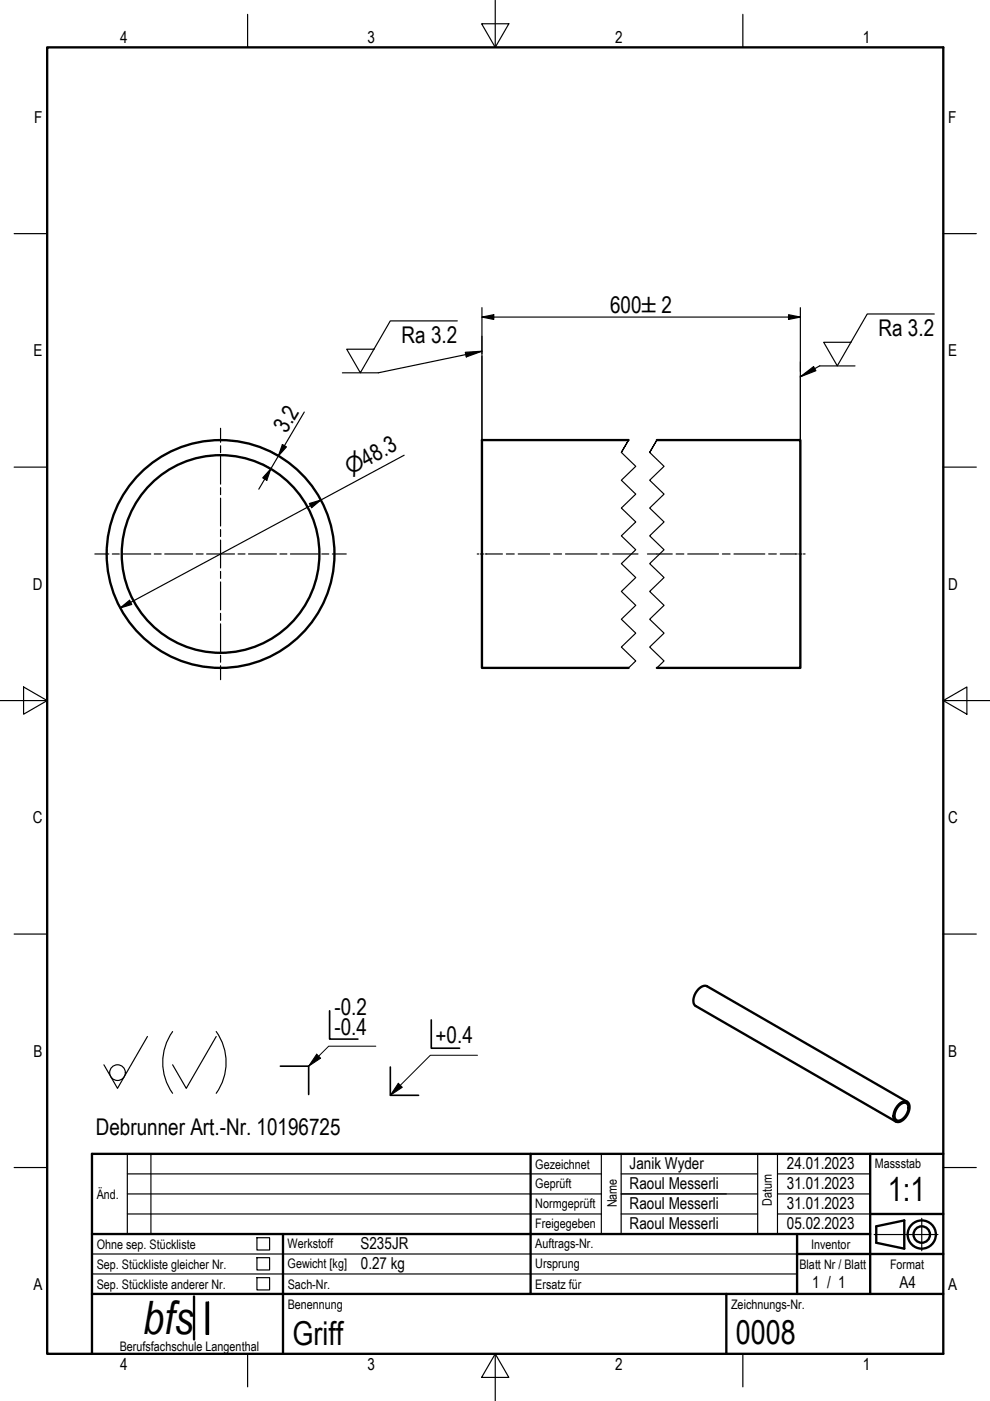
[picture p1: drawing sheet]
<svg xmlns="http://www.w3.org/2000/svg" width="210mm" height="297mm" viewBox="0 0 210 297" stroke-linecap="round" stroke-linejoin="round" font-family="sans-serif">
<!-- layer: Sichtbar -->
<g fill="none" stroke="#000" stroke-width=".5">
<path d="M133.3 93.3h-31.1v48.3h31.1M139.3 93.3h30.4v48.3h-30.4M190.4 234.3a1.35 1.35 0 0 1 2.3-.3 3.2 3.2 0 0 1-2.4 3.9 1.51 1.51 0 0 1-.6-2.3zM190.6 234.4a1.05 1.05 0 0 1 1-.6 1.05 1.05 0 0 1 1 .6 2.74 2.74 0 0 1-2.3 3.2 1.54 1.54 0 0 1-.3-2.3zM192.3 233.6l-42.4-24.5a2.36 2.36 0 0 0-2.6 1.8 1.95 1.95 0 0 0 .2 2.4l42.4 24.5"/>
<circle cx="46.8" cy="117.5" r="24.2"/>
<circle cx="46.8" cy="117.5" r="21"/>
</g>
<!-- layer: Bruchlinie -->
<path d="M131.7 95.9l1.6-2.6-1.6 2.6 3.1 3-3.1 2.9 3.1 3-3.1 2.9 3.1 3-3.1 2.9 3.1 3-3.1 2.9 3.1 3-3.1 2.9 3.1 2.9-3.1 3 3.1 2.9-3.1 3 3.1 2.9-1.5 1.5M137.7 95.9l1.6-2.6-1.6 2.6 3.1 3-3.1 2.9 3.1 3-3.1 2.9 3.1 3-3.1 2.9 3.1 3-3.1 2.9 3.1 3-3.1 2.9 3.1 2.9-3.1 3 3.1 2.9-3.1 3 3.1 2.9-1.5 1.5" fill="none" stroke="#000" stroke-width=".25"/>
<!-- layer: Schraffur -->
<g fill="#000">
<path d="M67.1 223.5l.9 .9-2.6 1.7zM84.4 229.7l.9 .8-2.5 1.7z"/>
<path d="M43.7 276.1h.5v6.8h-.5z" fill-rule="evenodd"/>
</g>
<!-- layer: Text-2.5 -->
<g fill="none" stroke="#000" stroke-width=".25">
<path d="M52.5 3v7M102.1 5h5.8l-2.9 5zM105 0v10M157.5 3v7M3 49.5h7M200 49.5h7M3 99h7M200 99h7M0 148.5h10M5 145.6l5 2.9-5 2.9zM200 148.5l5-2.9v5.8zM200 148.5h10"/>
<path d="M3 198h7M200 198h7M3 247.5h7M27 244.6v17M164.8 257.4h19.7M164.8 253.1h19.7M164.8 248.9h19.7M200 247.5h7M19.5 270.1h40.5M19.5 265.9h40.5M54.5 270.9h2.7v2.6h-2.7zM54.5 262.4h2.7v2.6h-2.7z"/>
<path d="M54.5 266.7h2.7v2.6h-2.7zM112.5 270.1h56.5M52.5 287v7M105 287l2.9 5h-5.8zM105 287v10M157.5 287v7"/>
</g>
<!-- layer: Text-5 -->
<g fill="none" stroke="#000" stroke-width=".5">
<path d="M10 10h190v277h-190zM112.5 244.6v29.7M184.5 244.6v29.7M184.5 257.4h15.5M200 244.6h-180.5v42.4M19.5 261.6h165M19.5 274.3h180.5M60 261.6v25.4M154 274.3v12.7M169 265.9h31M185.8 260l5.9-1.2v5.9l-5.9-1.2z"/>
<circle cx="195.4" cy="261.7" r="2.99"/>
<circle cx="195.4" cy="261.7" r="1.74"/>
</g>
<!-- layer: Skizziergeometrie -->
<g fill="none" stroke="#000" stroke-width=".25">
<path d="M27 257.4h100.5M27 253.1h100.5M27 248.9h100.5M127.5 244.6v17M131.7 257.4h28.9M131.7 253.1h28.9M131.7 248.9h28.9M131.7 244.6v17M160.6 244.6v17M164.8 244.6v17M43.7 276.1h.5v6.8h-.5zM60 265.9h109"/>
<path d="M169 261.6v12.7"/>
</g>
<path d="M41.1 274.9v9.1M169 261.6v12.7" fill="none" stroke="#000" stroke-width=".5"/>
<!-- layer: Text-5 -->
<path d="M32 244.6v17M195.4 258.3v6.9M60 270.1h52.5M185.3 261.7h13.6" fill="none" stroke="#000" stroke-width=".25"/>
<g fill="none" stroke="#000" stroke-width=".25">
<path d="M102.2 67.2l2.5-.5v1zM102.2 67.2h67.5M102.2 65.2v9.8M102.2 75.5v17.8M167.2 66.7l2.5 .5-2.5 .5zM169.7 65.2v13.5M169.7 79.7v13.6M55.7 98.4l1.7 1M57.3 95.6l1.7 1.1M57.4 99.4l-.8 2.4-.9-.5zM59.9 94.2l.8 .6-1.7 1.9zM64.5 87.4l-9.6 16.3"/>
<path d="M85.7 96.5l-60.2 32.4M65.6 106.8l2.4-.8-1.9 1.6zM25.5 128.9l2-1.6 .4 .9z"/>
</g>
<g fill="#000">
<path d="M102.2 67.2l2.5-.5v1z" fill-rule="evenodd"/>
<path d="M167.2 66.7l2.5 .5-2.5 .5z" fill-rule="evenodd"/>
<path d="M59.9 94.2l.8 .6-1.7 1.9z" fill-rule="evenodd"/>
<path d="M57.4 99.4l-.8 2.4-.9-.5z" fill-rule="evenodd"/>
<path d="M65.6 106.8l2.4-.8-1.9 1.6z" fill-rule="evenodd"/>
<path d="M25.5 128.9l2-1.6 .4 .9z" fill-rule="evenodd"/>
</g>
<!-- layer: Skizziergeometrie -->
<path d="M69.9 214.3v6h6M91.4 216.2v6h6M59.4 226.1h6v6M82.8 226.2v6h6" fill="none" stroke="#000" stroke-width=".35"/>
<path d="M67.1 223.5l.9 .9-2.6 1.7zM79.7 221.8h-10l-4.3 4.3M84.4 229.7l.9 .8-2.5 1.7zM101.2 223.7h-10l-8.4 8.5" fill="none" stroke="#000" stroke-width=".21"/>
<!-- layer: Symbol -->
<g fill="none" stroke="#000" stroke-width=".25">
<path d="M97 68h-14.2l-6.4 11-2.9-5h5.8M98.7 74.7l3.5-.2-3.3 1.2zM102.2 74.5l-22 4.5h-7.6M102.2 71.3v22M169.7 79.9l2.8-2.2 .5 .9zM169.7 76.7v16.6M181.3 77.6h-7.5l-4.1 2.3M198.1 66.6h-14.2l-6.4 11-2.9-5h5.8M31.3 219.8l-6.4 11-2.9-5M36.6 218.7a11.3 11.3 0 0 0 0 13.1M45.8 218.7a11.3 11.3 0 0 1 0 13.1M45.8 219.8l-6.3 11-2.9-5"/>
<circle cx="24.9" cy="227.4" r="1.66"/>
</g>
<!-- layer: Mittelpunktmarkierung -->
<g fill="none" stroke="#000" stroke-width=".25">
<path d="M46.8 90.8v3M46.8 94.5v1.5M46.8 96.7v5.9M20.1 117.5h3M23.8 117.5h1.5M26 117.5h6M32.7 117.5h1.5M34.9 117.5h5.9M41.6 117.5h1.5M43.8 117.5h5.9M46.8 103.4v1.5M46.8 105.6v5.9"/>
<path d="M46.8 112.3v1.5M46.8 114.5v5.9M50.5 117.5h1.4M52.7 117.5h5.9M59.4 117.5h1.4M61.6 117.5h5.9M68.2 117.5h1.5M70.5 117.5h2.9M46.8 121.2v1.4M46.8 123.4v5.9M46.8 130v1.5M46.8 132.3v5.9"/>
<path d="M46.8 138.9v1.5M46.8 141.1v3"/>
</g>
<!-- layer: Mittellinie -->
<g fill="none" stroke="#000" stroke-width=".25">
<path d="M101.2 117.5h.3M101.8 117.5h.7M102.8 117.5h3.7M107.4 117.5h1.6M109.9 117.5h6.7M117.4 117.5h1.7M119.9 117.5h6.7M127.4 117.5h1.7M129.9 117.5h5.4M137.3 117.5h5.2M143.4 117.5h1.6M145.8 117.5h6.5"/>
<path d="M153.2 117.5h1.6M155.6 117.5h6.6M163 117.5h1.6M165.4 117.5h3.6M169.4 117.5h.6M170.4 117.5h.3"/>
</g>
<!-- layer: Symbol -->
<g fill="#000">
<path d="M98.7 74.7l3.5-.2-3.3 1.2z" fill-rule="evenodd"/>
<path d="M169.7 79.9l2.8-2.2 .5 .9z" fill-rule="evenodd"/>
</g>
<text font-size="9.8" x="30.4" y="282.8">bfs</text>
<g font-size="7">
<text x="188.3" y="254.6">1:1</text>
<text x="62" y="285.1">Griff</text>
<text x="156" y="285">0008</text>
</g>
<g font-size="4.9">
<text x="129.4" y="66.4">600±2</text>
<text x="186.3" y="71.2">Ra 3.2</text>
<text x="85.1" y="72.7">Ra 3.2</text>
<text x="60.7" y="92.1" transform="rotate(-60 60.7 92.1)">3.2</text>
<text x="70.9" y="215.1">-0.2</text>
<text x="70.9" y="219.4">-0.4</text>
<text x="92.4" y="221.1">+0.4</text>
<text x="20.3" y="240.7">Debrunner Art.-Nr. 10196725</text>
</g>
<text font-size="4.6" x="74.2" y="100.8" transform="rotate(-28 74.2 100.8)">⌀48.3</text>
<g font-size="3.5">
<text x="25.5" y="9">4</text>
<text x="78" y="9">3</text>
<text x="130.5" y="9">2</text>
<text x="183" y="9">1</text>
<text x="7.2" y="26">F</text>
<text x="201" y="26">F</text>
<text x="7.1" y="75.5">E</text>
<text x="201" y="75.5">E</text>
<text x="6.9" y="125">D</text>
<text x="201" y="125">D</text>
<text x="6.9" y="174.6">C</text>
<text x="201" y="174.6">C</text>
<text x="7.1" y="224">B</text>
<text x="201" y="224">B</text>
<text x="133.5" y="247.9">Janik Wyder</text>
<text x="166.8" y="247.9">24.01.2023</text>
<text x="133.5" y="252.1">Raoul Messerli</text>
<text x="133.5" y="256.4">Raoul Messerli</text>
<text x="166.8" y="252.1">31.01.2023</text>
<text x="166.8" y="256.4">31.01.2023</text>
<text x="133.5" y="260.6">Raoul Messerli</text>
<text x="166.8" y="260.6">05.02.2023</text>
<text x="76.4" y="264.9">S235JR</text>
<text x="76.5" y="269.1">0.27 kg</text>
<text x="7.1" y="273.5">A</text>
<text x="172.2" y="273.1">1 / 1</text>
<text x="190.7" y="273.2">A4</text>
<text x="201" y="273.5">A</text>
<text x="25.5" y="290.5">4</text>
<text x="78" y="290.5">3</text>
<text x="130.5" y="290.5">2</text>
<text x="183" y="290.5">1</text>
</g>
<g font-size="2.8">
<text x="113.5" y="247.9">Gezeichnet</text>
<text x="113.5" y="251.9">Geprüft</text>
<text x="185.5" y="247.7">Massstab</text>
<text x="20.5" y="254.1">Änd.</text>
<text x="113.5" y="256.1">Normgeprüft</text>
<text x="130.8" y="256" transform="rotate(-90 130.8 256)">Name</text>
<text x="163.6" y="255.6" transform="rotate(-90 163.6 255.6)">Datum</text>
<text x="113.5" y="260.3">Freigegeben</text>
<text x="20.5" y="269">Sep. Stückliste gleicher Nr.</text>
<text x="20.5" y="264.8">Ohne sep. Stückliste</text>
<text x="61" y="268.9">Gewicht [kg]</text>
<text x="61" y="264.7">Werkstoff</text>
<text x="113.5" y="268.8">Ursprung</text>
<text x="113.5" y="264.6">Auftrags-Nr.</text>
<text x="169.5" y="269">Blatt Nr / Blatt</text>
<text x="172" y="264.7">Inventor</text>
<text x="188.7" y="269">Format</text>
<text x="20.5" y="273.2">Sep. Stückliste anderer Nr.</text>
<text x="61" y="273.3">Sach-Nr.</text>
<text x="113.5" y="273.3">Ersatz für</text>
<text x="61" y="277.4">Benennung</text>
<text x="155" y="277.4">Zeichnungs-Nr.</text>
<text x="25.4" y="286.4">Berufsfachschule Langenthal</text>
</g>
</svg>
